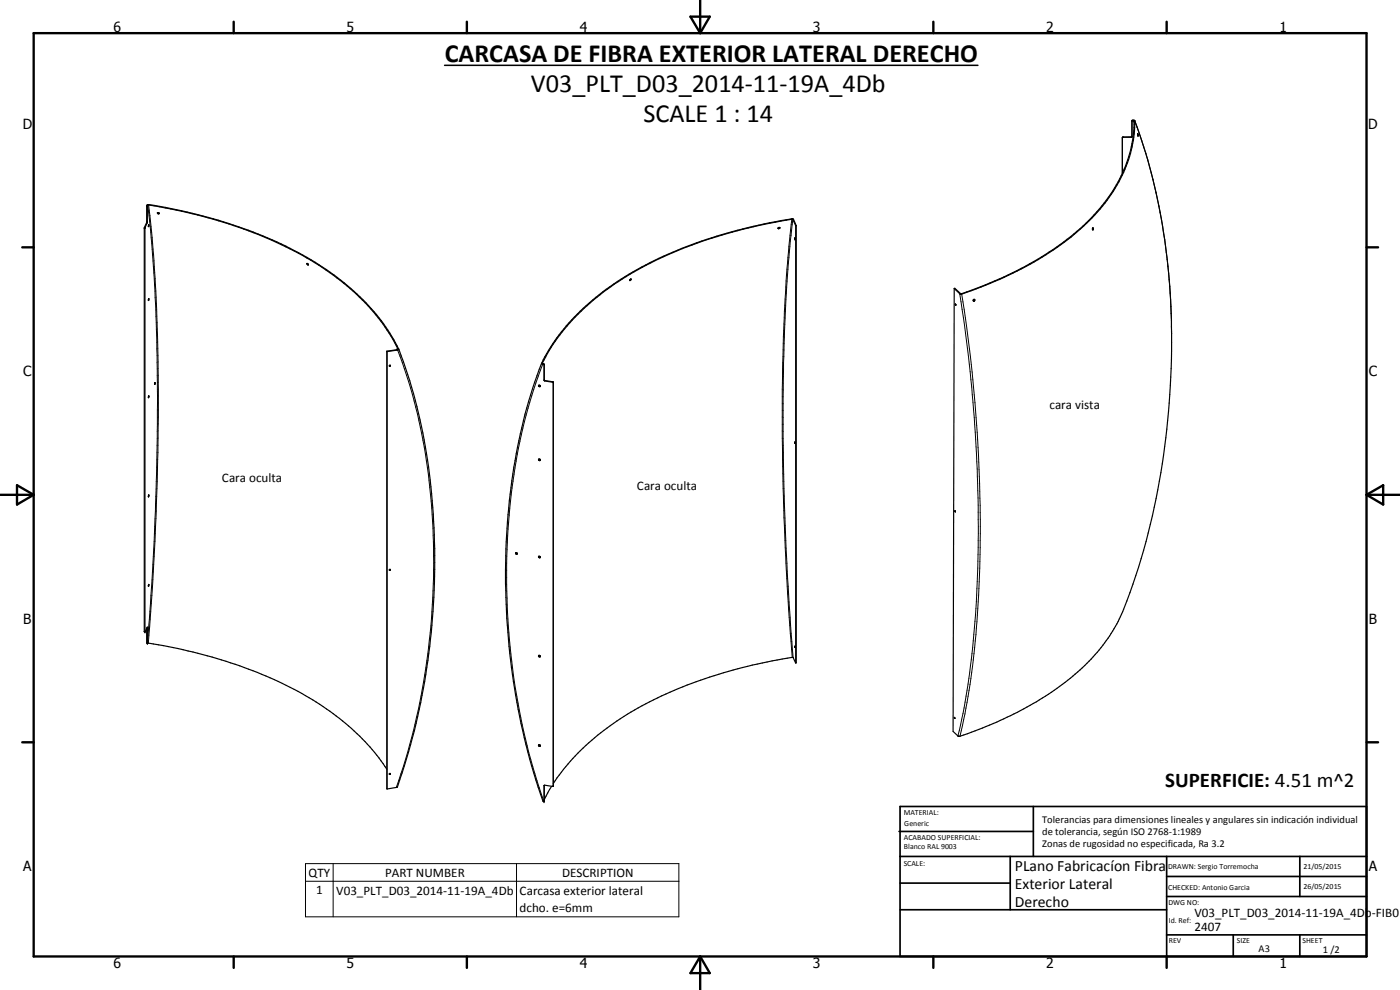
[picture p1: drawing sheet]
<svg xmlns="http://www.w3.org/2000/svg" width="420mm" height="297mm" viewBox="0 0 420 297" stroke-linecap="round" stroke-linejoin="round" font-family="sans-serif">
<g fill="none" stroke="#000" stroke-width=".35">
<path d="M339.7 36.4l.5-.2a35.1 35.1 0 0 1-4.6 18.4 64.4 64.4 0 0 1-24.2 23.2 113.2 113.2 0 0 1-23.1 10.3l-1.8-1.6-.1 .1M340.4 36.1h-.6l-.1 .1-.1 5h-2.5l-.3 .2M340.4 36.1h.1M340.4 36.1l.1 .1M340.5 36.2h.1M340.6 36.2a155.1 155.1 0 0 1 6.4 21.6 227.2 227.2 0 0 1-4.5 109.8 144.6 144.6 0 0 1-6.3 17.4 48.9 48.9 0 0 1-8.7 12.7 92.3 92.3 0 0 1-32.7 20.7l-6.8 2.5h-.4M340.6 36.2a36.7 36.7 0 0 1-3.4 15.5 60 60 0 0 1-23.3 24.8 112.3 112.3 0 0 1-25.7 11.8l-.1-.1M339.6 41.1h-2.6l-.2 .2v10.7M339.7 41l-.1 .1M339.7 40.9v.1M341.4 40.1l.1 .5zM341.4 40.1v.1"/>
<path d="M44.3 61.8l-.1 5-.7 1.5v121.3M44.3 61.7v.1M44.3 61.7l.3-.2a134.4 134.4 0 0 1 52.1 18.8 87.1 87.1 0 0 1 10.3 8 51 51 0 0 1 12.3 16.6M44.6 67.9v.1M44.7 67.4l-.1 .6M44.7 67.5l-.1 .4M44.7 67.4l-.1 .1M47.2 63.9l.3-.1 .3 .3-.2 .1zM47.3 63.8l.5 .2M92.1 79.1l.4 .4zM92.4 79.2h.1M92.4 79.3h.1"/>
<path d="M233.8 68.4l-.3 .1M233.8 68.4h.1M234 68.2l-.2 .4-.3-.1M234 68.2l-.5 .3M234 68.2l-.1 .2M238.1 65.8h.1M238.2 65.8l-.2-.1a138.9 138.9 0 0 0-49.2 16.6 68.7 68.7 0 0 0-25.3 24.7l-1 2M238.2 65.8l.8 1.9M238.5 71.4h.1M238.5 71.4l.1 .4zM238.8 67.7l-.9-1.8-.3-.1a138.4 138.4 0 0 0-48.6 16.5 66.9 66.9 0 0 0-25.7 25.7l-.5 1.1M238.8 67.7v131.2"/>
<path d="M238.8 67.7h.2M239 67.7v131.2h-.2M327.9 68.5v.4M328 68.4a.26 .26 0 0 1 .1 .3 .26 .26 0 0 1-.2 .2zM328.1 68.4v.1M44.6 89.6h.1M44.7 89.6l-.1 .6 .1-.5M189.1 83.9l.3-.1-.4 .4zM286.4 86.6l-.4 132.9 1.6 1.4M286.4 86.6l1.6 1.5M286.7 91.2l.1 .4zM286.8 91.6h.1"/>
<path d="M288 88.1l.1 .1M292.1 90l.3-.2a.25 .25 0 0 1 0 .5 .25 .25 0 0 1-.4-.2zM292.4 89.8v.4l-.3 .1M44.6 118.8v.5zM44.6 118.8h.1M46.4 114.9v.5zM116.1 105.4l.1 131.3M117.1 109.6v.3l-.3-.1M117.1 109.6l-.3 .2M119.2 104.8v.1M119.2 104.9h.1M119.3 104.9l-3.2 .5"/>
<path d="M119.3 104.9h.1M119.4 105l-3.3 .4M119.5 104.9l.2-.1a59.6 59.6 0 0 0-20.6-23.1 123.8 123.8 0 0 0-44.6-18.5l-10.1-1.8-.4 .4v5l-.7 1.7v121l.2 .1M119.5 104.9l-.1 .1M119.7 104.7a174.2 174.2 0 0 1 10.8 59.9 202.4 202.4 0 0 1-11.3 71.6l-3 .5M161.7 115.6v.2l.5 .1M161.7 115.6v.4l.5-.2M161.7 115.6l.5 .2M162.5 109.1l.8 .4v4.7l2.7 .6M162.5 109a176.5 176.5 0 0 0-10.8 66 194.2 194.2 0 0 0 11.4 65.5h.2M162.5 109v.1M162.8 109.1h.1"/>
<path d="M162.8 109.1l.6 .2v4.7l2.7 .7-.1 121.2M161.6 137.8h.5v.4l-.5-.2zM161.7 137.8l.3 .3 .2-.1M238.5 132.7v.3M238.5 132.6v.3M238.5 132.9v.1M238.5 132.6v.1M44.6 148.6v.5zM44.6 148.5h.1M44.7 148.5l-.1 .1M286.6 153.3l.1 .3M286.6 153.2v.1"/>
<path d="M286.6 153.2l.1 .4M286.7 153.6h.1M44.6 175.4l-.1 .5zM44.7 175.3l-.1 .1M117.1 170.9l-.3 .1M117.1 170.9v.2l-.3-.1M154.8 165.9l.2 .3 .3-.1M154.8 165.9l.1 .4 .4-.2M154.8 165.9h.3l.2 .2M161.7 166.9l.2 .3h.3M161.7 166.9l-.1 .3 .2 .1 .4-.1M161.7 166.9l.5 .3"/>
<path d="M43.5 189.6l.7-1.4v4.8M43.5 189.6h.1M44 188.5v4.5h.2M44.2 193h.2a153.7 153.7 0 0 1 26.2 6.3 103.7 103.7 0 0 1 32.2 17 60.8 60.8 0 0 1 13.3 14.5M161.7 196.7l.2 .3 .3-.1M161.7 196.6l-.1 .3 .2 .2 .4-.2M161.7 196.6l.5 .3M238.5 193.9l.1 .3zM238.8 198.9l-.8-1.6a146.4 146.4 0 0 0-25 5.9 98.6 98.6 0 0 0-38.8 22 63.2 63.2 0 0 0-8.1 9.9M286.4 215.3l.2 .3zM116.1 236.6l.1 .1M116.8 232.2h.2"/>
<path d="M116.8 232.2l.1 .1M116.9 232.3v.1M116.9 232.1l-.1 .1M116.9 232.1h.2M116.9 232.1l.1 .1M117.1 232.1l-.2 .3M117.1 232.1l-.1 .1M161.7 223.5l.5 .3M161.7 223.5h.4v.4l-.5-.1zM163.3 235.7v4.8M163.3 235.7l2.7 .2M163.4 235.6l-.1 4.9"/>
<path d="M165.6 235.9l-2.2 4M166.1 235.8l-.1 .1M287.6 220.9h.1"/>
</g>
<g fill="#000">
<circle cx="341.5" cy="40.6" r=".18"/>
<circle cx="238.6" cy="71.8" r=".18"/>
<circle cx="44.7" cy="118.8" r=".18"/>
<circle cx="46.5" cy="114.8" r=".18"/>
<circle cx="119.2" cy="104.8" r=".18"/>
<circle cx="43.5" cy="189.6" r=".18"/>
<circle cx="44.2" cy="193" r=".18"/>
<circle cx="163.3" cy="240.5" r=".18"/>
</g>
<g fill="none" stroke="#000" stroke-width=".3">
<path d="M339.7 36.2v.2M339.9 36.1v.1M340.1 36.2l.2 .6M340.6 36.3a184.7 184.7 0 0 1 11 63.8M336.8 41.3v.1M337.1 41.1v.1M339.5 41.1v.1M339.7 40.9v.1M43.3 68.5h.2M43.3 68.2h.2M44 66.8l.2 .1M44 62h.2"/>
<path d="M44 66.6h.2M44.1 61.7h.2M44.4 61.6l1.1 11.5 1 14.3 .5 13.4 .3 20.1-.3 21.5-.7 20.1-2.1 30.5M44.6 61.5a444.3 444.3 0 0 1 2.7 39.2 853.6 853.6 0 0 1-1.5 75.6l-1.3 16.7M237.6 65.8a488.2 488.2 0 0 0-2.8 51.1v14.5a941.7 941.7 0 0 0 2.8 63.4l.2 2.4M237.9 65.9l-1 9.7-1 14.2-.6 13.3-.3 15.9a861.2 861.2 0 0 0 1.2 50l1.8 28.3M288 88.1l2.6 18.8a449.4 449.4 0 0 1 2.8 63.5 289.2 289.2 0 0 1-2.2 29.4l-1.9 12.6-1.8 8.4M288.6 88.3a445.8 445.8 0 0 1 5.6 71.8 374.3 374.3 0 0 1-1.3 30.3 210 210 0 0 1-4.8 30.5M119.3 105a156.5 156.5 0 0 1 8.4 31.2 213.3 213.3 0 0 1 .7 60 193.1 193.1 0 0 1-9.5 40.1M119.4 104.7v.1M162.8 109h.1M162.9 109.3a160.6 160.6 0 0 0-9.9 43.3 210 210 0 0 0 10.3 87.9"/>
<path d="M163.1 109.1v.2M163.4 109.3l-.1 .2M163.4 114l-.1 .1M163.5 114.2v.1M165.9 114.6l-.1 .1M166.1 114.7l-.1 .2M43.3 189.5h.2M44.1 188.3h.1M163.3 235.6v.2M166.1 235.7l-.1 .1M91.7 259.1h112v16h-112zM100 259.1v16"/>
<path d="M155 259.1v16M91.7 264.4h112"/>
</g>
<path d="M133.4 19.6h160.1" fill="none" stroke="#000" stroke-width=".46"/>
<g fill="none" stroke="#000" stroke-width=".71">
<path d="M10.1 9.9h400v277.1h-400zM70.1 6.5v3.4M140.1 6.5v3.4M207.2 5h5.8l-2.9 4.9zM210.1 0v9.9M280.1 6.5v3.4M350.1 6.5v3.4M6.7 74.2h3.4M410.1 74.2h3.5M.1 148.5h10M5.1 145.6l5 2.9-5 2.9zM410.1 148.5h10"/>
<path d="M410.1 148.5l5-2.9v5.8zM6.7 222.7h3.4M410.1 222.7h3.5M70.1 287v3.4M140.1 287v3.4M210.1 287v10M210.1 287l2.9 5h-5.8zM280.1 287v3.4M350.1 287v3.4"/>
</g>
<g fill="none" stroke="#000" stroke-width=".51">
<path d="M269.8 249.5h40.3M270.1 242h140v45h-140zM270.1 257h140M303.2 257v16M310.1 242v15M350.1 257v30M390.1 257v12M270.1 265h33.1M270.1 273h80M350.1 269h60M350.1 263h60M350.1 280.5h60"/>
<path d="M370.1 280.5v6.5M390.1 280.5v6.5"/>
</g>
<g font-size="7.9">
<text x="133.5" y="18.5">CARCASA DE FIBRA EXTERIOR LATERAL DERECHO</text>
<text x="159.3" y="27.5">V03_PLT_D03_2014-11-19A_4Db</text>
<text x="193.1" y="36.5">SCALE 1 : 14</text>
</g>
<text font-size="6.3" x="349.7" y="236.3">SUPERFICIE: 4.51 m^2</text>
<g font-size="4.7">
<text x="304.6" y="261.2">PLano Fabricacíon Fibra</text>
<text x="304.6" y="266.6">Exterior Lateral</text>
<text x="304.6" y="272">Derecho</text>
</g>
<g font-size="4.2">
<text x="34" y="9.6">6</text>
<text x="104" y="9.6">5</text>
<text x="174" y="9.6">4</text>
<text x="244" y="9.6">3</text>
<text x="314" y="9.6">2</text>
<text x="384" y="9.6">1</text>
<text x="6.8" y="38.7">D</text>
<text x="410.6" y="38.7">D</text>
<text x="7" y="112.9">C</text>
<text x="410.8" y="112.9">C</text>
<text x="7" y="187.1">B</text>
<text x="410.8" y="187.1">B</text>
<text x="7" y="261.4">A</text>
<text x="410.8" y="261.4">A</text>
<text x="34" y="290.4">6</text>
<text x="104" y="290.4">5</text>
<text x="174" y="290.4">4</text>
<text x="244" y="290.4">3</text>
<text x="314" y="290.4">2</text>
<text x="384" y="290.4">1</text>
</g>
<g font-size="3.9">
<text x="314.9" y="122.9">cara vista</text>
<text x="66.6" y="144.7">Cara oculta</text>
<text x="191.2" y="147.1">Cara oculta</text>
<text x="92.6" y="263.1">QTY</text>
<text x="115.6" y="263">PART NUMBER</text>
<text x="168.7" y="263.1">DESCRIPTION</text>
<text x="94.9" y="268.4">1</text>
<text x="100.9" y="268.4">V03_PLT_D03_2014-11-19A_4Db</text>
<text x="155.9" y="268.4">Carcasa exterior lateral</text>
<text x="155.9" y="273.7">dcho. e=6mm</text>
<text x="358.5" y="275.1">V03_PLT_D03_2014-11-19A_4Db-FIB01</text>
<text x="358.5" y="279.4">2407</text>
</g>
<g font-size="3.1">
<text x="312.7" y="246.8">Tolerancias para dimensiones lineales y angulares sin indicación individual</text>
<text x="312.7" y="250.4">de tolerancia, según ISO 2768-1:1989</text>
<text x="312.7" y="254">Zonas de rugosidad no especificada, Ra 3.2</text>
<text x="377.7" y="285.6">A3</text>
<text x="397" y="285.9">1 /2</text>
</g>
<g font-size="2.4">
<text x="271.2" y="244.4">MATERIAL:</text>
<text x="271.3" y="252">ACABADO SUPERFICIAL:</text>
<text x="271.4" y="247.9">Generic</text>
<text x="271.3" y="254.6">Blanco RAL 9003</text>
<text x="271.2" y="259.7">SCALE:</text>
<text x="350.6" y="260.8">DRAWN: Sergio Torremocha</text>
<text x="391.2" y="260.6">21/05/2015</text>
<text x="350.6" y="267">CHECKED: Antonio Garcia</text>
<text x="391.2" y="266.7">26/05/2015</text>
<text x="350.6" y="271.4">DWG NO:</text>
<text x="350.8" y="276.9">Id. Ref:</text>
<text x="350.8" y="282.8">REV</text>
<text x="371.2" y="282.9">SIZE</text>
<text x="390.9" y="282.9">SHEET</text>
</g>
</svg>
